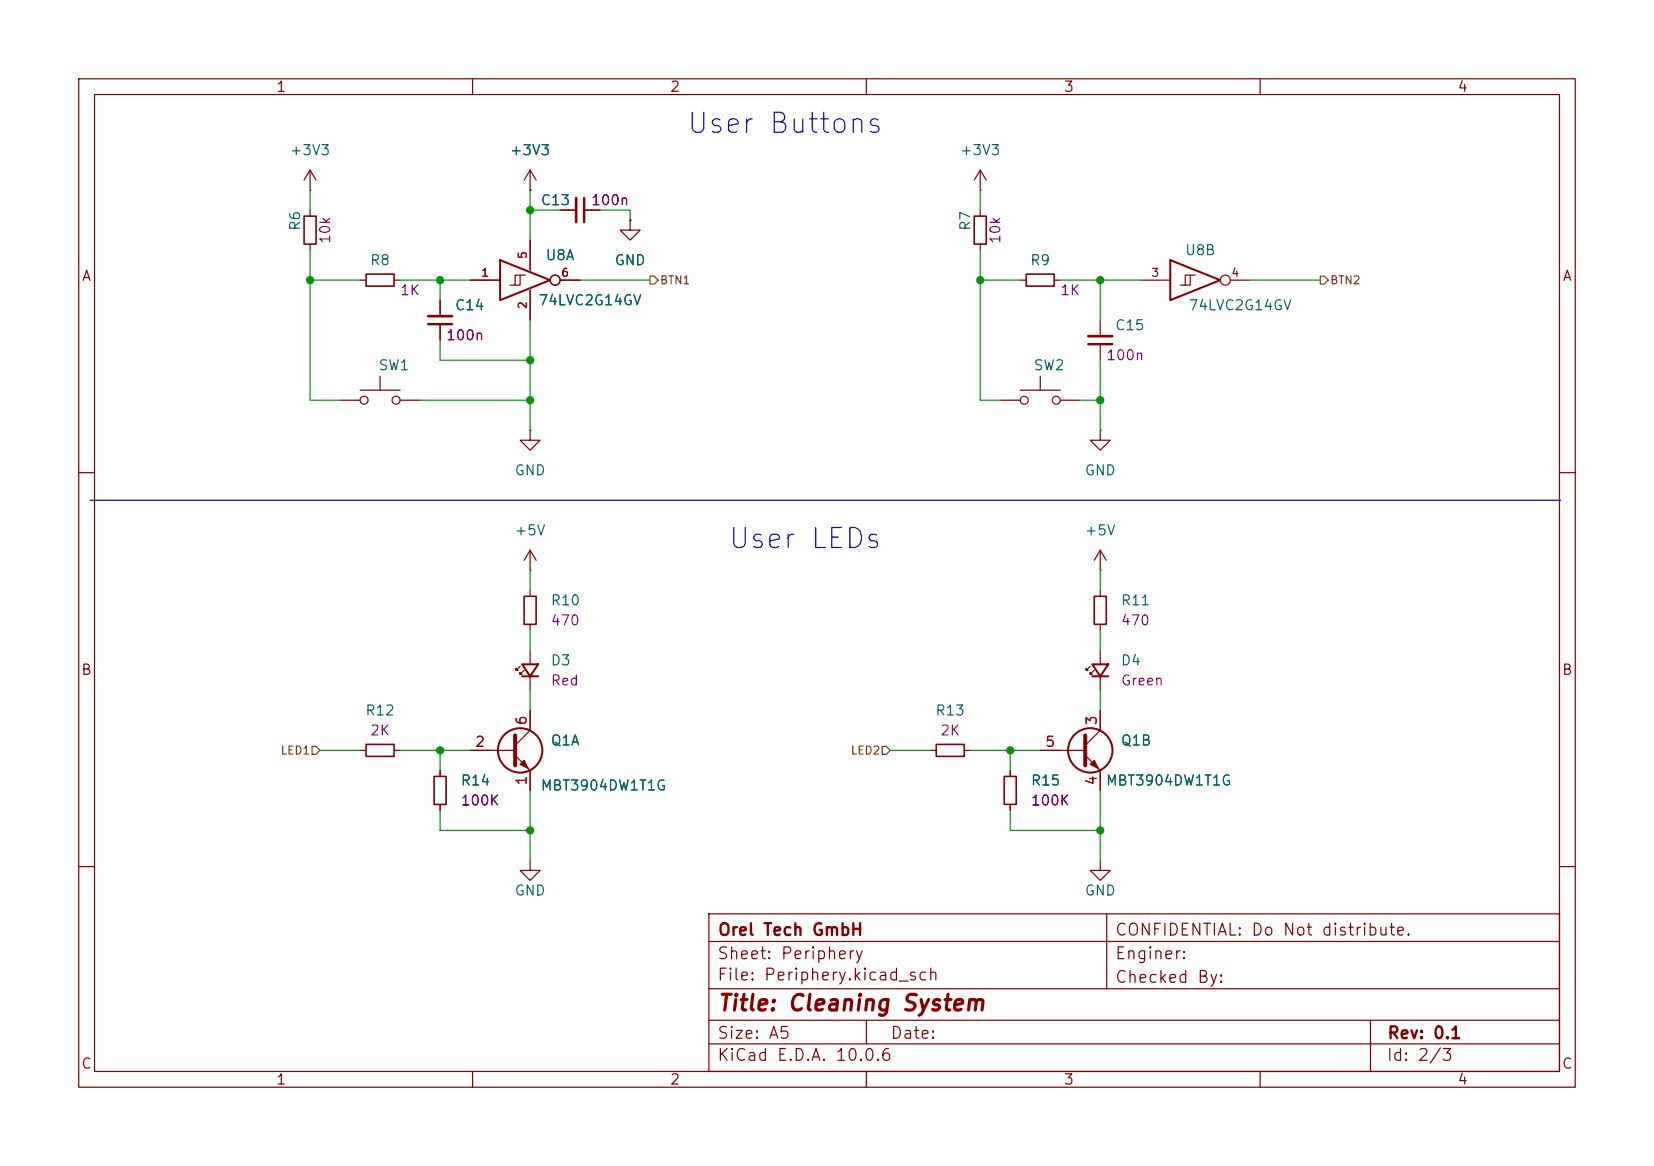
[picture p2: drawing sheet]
<svg xmlns="http://www.w3.org/2000/svg" width="210mm" height="148mm" viewBox="0 0 210 148" stroke-linecap="round" stroke-linejoin="round" font-family="sans-serif">
<g fill="none" stroke="#840000" stroke-width=".15">
<path d="M10 10h190v128h-190zM12 12h186v124h-186zM60 10v2M110 10v2M160 10v2M39.4 24.1h.1M39.4 21.6l-.8 1.3M39.4 21.6l.7 1.3M39.4 21.6v2.5M39.4 26.7v.7M39.4 31v.8M45.7 35.6h.8"/>
<path d="M50 35.6h.8M55.9 38.1v2M59.7 35.6h3.8M66 34.9v1.3h-.6M66.7 34.9h-1.3v1.3h-.6M67.3 24.1h.1M67.3 21.6v2.5M67.3 30.5v3.8M67.3 36.8v3.8M67.3 21.6l-.8 1.3M67.3 21.6l.8 1.3M71.1 35.6h2.6"/>
<path d="M71.1 26.7h2.1M74.2 26.7h2M80 27.9v1.3h1.3l-1.3 1.3-1.3-1.3h1.3M80 27.9h.1M124.5 24.1h.1M124.5 21.6v2.5M124.5 26.7v.7M124.5 31v.8M124.5 21.6l-.8 1.3M124.5 21.6l.7 1.3M129.5 35.6h.8M133.9 35.6h.7"/>
<path d="M144.8 35.6h3.8M151.1 34.9v1.3h-.6M151.8 34.9h-1.3v1.3h-.6M156.2 35.6h2.5M43.2 50.8h2.5M45.7 49.5h5.1M48.3 47.8v1.7M50.8 50.8h2.5M55.9 41.1v2.1M67.3 54.6v1.3h1.3l-1.3 1.3-1.3-1.3h1.3M67.3 54.6h.1M127 50.8h2.5"/>
<path d="M129.5 49.5h5.1M132.1 47.8v1.7M134.6 50.8h2.6M139.7 54.6v1.3h1.3l-1.3 1.3-1.3-1.3h1.3M139.7 54.6h.1M139.7 40.6v2.1M139.7 43.7v2M10 60h2M67.3 72.4h.1M67.3 69.9v2.5M67.3 74.9v.8M67.3 79.2v.8"/>
<path d="M67.3 69.9l-.8 1.2M67.3 69.9l.8 1.2M139.7 72.4h.1M139.7 69.9l-.8 1.2M139.7 69.9l.8 1.2M139.7 69.9v2.5M139.7 74.9v.8M139.7 79.2v.8M198 60h2M45.7 95.3h.8M50 95.3h.8M55.9 97.8v.8"/>
<path d="M59.7 95.3h5.7M65.4 95.9l1.9 1.9v2.5M66 84.6l-.5 .5v-.3v.3h.3M66.5 85.1l-.5 .5v-.3v.3h.3M67.3 82.6v1.7M67.3 85.9v1.7M67.3 90.2v2.5l-1.9 1.9M118.1 95.3h.8M122.4 95.3h.8M128.3 97.8v.8M132.1 95.3h5.7M137.8 95.9l1.9 1.9v2.5"/>
<path d="M138.4 84.6l-.5 .5v-.3v.3h.3M138.9 85.1l-.5 .5v-.3v.3h.3M139.7 82.6v1.7M139.7 85.9v1.7M139.7 90.2v2.5l-1.9 1.9M10 110h2M55.9 102.1v.8M67.3 109.2v1.3h1.3l-1.3 1.3-1.3-1.3h1.3M90 116h108v20h-108zM90 119.5h108M128.3 102.1v.8M139.7 109.2v1.3h1.3l-1.3 1.3-1.3-1.3h1.3"/>
<path d="M140.5 116v9.5M198 110h2M60 136v2M90 132.5h108M90 129.5h108M90 125.5h108M110 136v2M110 129.5v3M160 136v2M174 129.5v6.5"/>
<circle cx="70.5" cy="35.6" r=".63"/>
<circle cx="155.6" cy="35.6" r=".63"/>
<circle cx="46.2" cy="50.8" r=".51"/>
<circle cx="50.3" cy="50.8" r=".51"/>
<circle cx="130" cy="50.8" r=".51"/>
<circle cx="134.1" cy="50.8" r=".51"/>
</g>
<path d="M38.6 27.4h1.5v3.6h-1.5zM46.5 34.8h3.5v1.5h-3.5zM123.7 27.4h1.5v3.6h-1.5zM130.3 34.8h3.6v1.5h-3.6zM66.5 75.7h1.6v3.5h-1.6zM138.9 75.7h1.6v3.5h-1.6zM46.5 94.5h3.5v1.5h-3.5zM55.1 98.6h1.5v3.5h-1.5zM118.9 94.5h3.5v1.5h-3.5zM127.5 98.6h1.5v3.5h-1.5z" fill="none" stroke="#840000" stroke-width=".2"/>
<g fill="none" stroke="#840000" stroke-width=".25">
<path d="M63.5 33l6.3 2.6-6.3 2.5zM148.6 33l6.3 2.6-6.3 2.5zM66.3 84.3h2l-1 1.6zM66.3 85.9h2M138.7 84.3h2l-1 1.6zM138.7 85.9h2"/>
<circle cx="66" cy="95.2" r="2.82"/>
<circle cx="138.4" cy="95.2" r="2.82"/>
</g>
<path d="M65.4 93.3v3.9M137.8 93.3v3.9" fill="none" stroke="#840000" stroke-width=".51"/>
<g fill="#840000" stroke="#840000" stroke-width=".15">
<path d="M66 97l.5-.5 .6 1z"/>
<path d="M138.4 97l.5-.5 .5 1z"/>
</g>
<path d="M74.2 25.1v3.1M54.4 41.1h3M138.2 43.7h3" fill="none" stroke="#840000" stroke-width=".3"/>
<path d="M73.2 25.1v3.1M54.4 40.1h3M138.2 42.7h3" fill="none" stroke="#840000" stroke-width=".33"/>
<path d="M82.5 35.1h.6l.5 .5-.5 .5h-.6zM167.6 35.1h.5l.6 .5-.6 .5h-.5zM39.6 94.7h.5l.5 .6-.5 .5h-.5zM112 94.7h.5l.5 .6-.5 .5h-.5z" fill="none" stroke="#725600" stroke-width=".15"/>
<path d="M11.4 63.5h186.7" fill="none" stroke="#0000c2" stroke-width=".15"/>
<g fill="none" stroke="#009600" stroke-width=".15">
<path d="M39.4 35.6h6.3M39.4 24.1v2.6M39.4 31.8v19h3.8M50.8 35.6h8.9M55.9 35.6v2.5M67.3 24.1v6.4M67.3 26.7h3.8M73.7 35.6h8.8M76.2 26.7h3.8v1.2M124.5 35.6h5M124.5 31.8v19h2.5M124.5 24.1v2.6"/>
<path d="M134.6 35.6h10.2M139.7 35.6v5M158.7 35.6h8.9M53.3 50.8h14M55.9 43.2v2.5h11.4M67.3 40.6v14M137.2 50.8h2.5M139.7 45.7v8.9M67.3 72.4v2.5M139.7 72.4v2.5M40.6 95.3h5.1M50.8 95.3h8.9"/>
<path d="M55.9 95.3v2.5M67.3 80v2.6M67.3 87.6v2.6M113 95.3h5.1M123.2 95.3h8.9M128.3 95.3v2.5M139.7 80v2.6M139.7 87.6v2.6M55.9 102.9v2.5h11.4M67.3 100.3v8.9M128.3 102.9v2.5h11.4M139.7 100.3v8.9"/>
</g>
<g fill="#009600" stroke="#009600" stroke-width=".13">
<circle cx="67.3" cy="45.7" r=".46"/>
<circle cx="55.9" cy="35.6" r=".46"/>
<circle cx="39.4" cy="35.6" r=".46"/>
<circle cx="67.3" cy="26.7" r=".46"/>
<circle cx="139.7" cy="35.6" r=".46"/>
<circle cx="124.5" cy="35.6" r=".46"/>
<circle cx="139.7" cy="50.8" r=".46"/>
<circle cx="139.7" cy="105.4" r=".46"/>
<circle cx="128.3" cy="95.3" r=".46"/>
<circle cx="55.9" cy="95.3" r=".46"/>
<circle cx="67.3" cy="50.8" r=".46"/>
<circle cx="67.3" cy="105.4" r=".46"/>
</g>
<g font-size="2.5" fill="#0000c2">
<text x="87" y="17.6">User Buttons</text>
<text x="92.3" y="70.3">User LEDs</text>
</g>
<text font-size="2" fill="#840000" x="91" y="128.8">Title: Cleaning System</text>
<g font-size="1.5" fill="#840000">
<text x="91.1" y="119.1">Orel Tech GmbH</text>
<text x="141.5" y="119.1">CONFIDENTIAL: Do Not distribute.</text>
<text x="91" y="124.8">File: Periphery.kicad_sch</text>
<text x="91" y="122.1">Sheet: Periphery</text>
<text x="141.5" y="122.1">Enginer:</text>
<text x="141.5" y="125.1">Checked By:</text>
<text x="91" y="135">KiCad E.D.A. 10.0.6</text>
<text x="91" y="132.2">Size: A5</text>
<text x="113" y="132.2">Date:</text>
<text x="176" y="135">Id: 2/3</text>
<text x="176.1" y="132.2">Rev: 0.1</text>
</g>
<g font-size="1.3" fill="#840000">
<text x="35" y="12">1</text>
<text x="85" y="12">2</text>
<text x="135" y="12">3</text>
<text x="185" y="12">4</text>
<text x="10.3" y="36">A</text>
<text x="198.3" y="36">A</text>
<text x="10.2" y="86">B</text>
<text x="198.2" y="86">B</text>
<text x="10.2" y="136">C</text>
<text x="35" y="138">1</text>
<text x="85" y="138">2</text>
<text x="135" y="138">3</text>
<text x="185" y="138">4</text>
<text x="198.2" y="136">C</text>
</g>
<g font-size="1.3" fill="#006464">
<text x="36.7" y="20">+3V3</text>
<text x="64.6" y="20">+3V3</text>
<text x="121.8" y="20">+3V3</text>
<text x="38.4" y="29.4" transform="rotate(-90 38.4 29.4)">R6</text>
<text x="68.6" y="26.4">C13</text>
<text x="123.5" y="29.4" transform="rotate(-90 123.5 29.4)">R7</text>
<text x="46.9" y="34">R8</text>
<text x="69.2" y="33.3">U8A</text>
<text x="77.9" y="34">GND</text>
<text x="130.7" y="34">R9</text>
<text x="150.4" y="32.7">U8B</text>
<text x="57.7" y="39.7">C14</text>
<text x="68.3" y="39.1">74LVC2G14GV</text>
<text x="150.8" y="39.7">74LVC2G14GV</text>
<text x="48" y="47.3">SW1</text>
<text x="131.1" y="47.3">SW2</text>
<text x="141.5" y="42.2">C15</text>
<text x="65.2" y="60.7">GND</text>
<text x="137.6" y="60.7">GND</text>
<text x="65.2" y="68.3">+5V</text>
<text x="137.6" y="68.3">+5V</text>
<text x="69.8" y="77.2">R10</text>
<text x="142.2" y="77.2">R11</text>
<text x="69.8" y="84.8">D3</text>
<text x="142.2" y="84.8">D4</text>
<text x="46.3" y="91.1">R12</text>
<text x="69.8" y="94.9">Q1A</text>
<text x="118.7" y="91.1">R13</text>
<text x="142.2" y="94.9">Q1B</text>
<text x="58.4" y="100">R14</text>
<text x="68.6" y="100.7">MBT3904DW1T1G</text>
<text x="130.8" y="100">R15</text>
<text x="140.3" y="100">MBT3904DW1T1G</text>
<text x="65.2" y="114">GND</text>
<text x="137.6" y="114">GND</text>
</g>
<g font-size="1.3" fill="#840084">
<text x="75" y="26.4">100n</text>
<text x="42.2" y="31.1" transform="rotate(-90 42.2 31.1)">10k</text>
<text x="127.3" y="31.1" transform="rotate(-90 127.3 31.1)">10k</text>
<text x="50.7" y="37.8">1K</text>
<text x="134.5" y="37.8">1K</text>
<text x="56.5" y="43.5">100n</text>
<text x="140.4" y="46">100n</text>
<text x="69.8" y="79.7">470</text>
<text x="142.2" y="79.7">470</text>
<text x="69.8" y="87.3">Red</text>
<text x="142.2" y="87.3">Green</text>
<text x="46.9" y="93.7">2K</text>
<text x="119.3" y="93.7">2K</text>
<text x="58.4" y="102.6">100K</text>
<text x="130.8" y="102.6">100K</text>
</g>
<g font-size="1.3" fill="#a90000">
<text x="60.2" y="95.1">2</text>
<text x="67.2" y="92.2" transform="rotate(-90 67.2 92.2)">6</text>
<text x="132.6" y="95.1">5</text>
<text x="139.6" y="92.2" transform="rotate(-90 139.6 92.2)">3</text>
<text x="67.2" y="99.8" transform="rotate(-90 67.2 99.8)">1</text>
<text x="139.6" y="99.8" transform="rotate(-90 139.6 99.8)">4</text>
</g>
<g font-size="1" fill="#a90000">
<text x="61" y="35.4">1</text>
<text x="67.1" y="33" transform="rotate(-90 67.1 33)">5</text>
<text x="71.2" y="35.4">6</text>
<text x="146.1" y="35.4">3</text>
<text x="156.3" y="35.4">4</text>
<text x="67.1" y="39.3" transform="rotate(-90 67.1 39.3)">2</text>
</g>
<g font-size="1" fill="#725600">
<text x="83.7" y="36.3">BTN1</text>
<text x="168.8" y="36.3">BTN2</text>
<text x="35.5" y="96">LED1</text>
<text x="107.9" y="96">LED2</text>
</g>
</svg>
